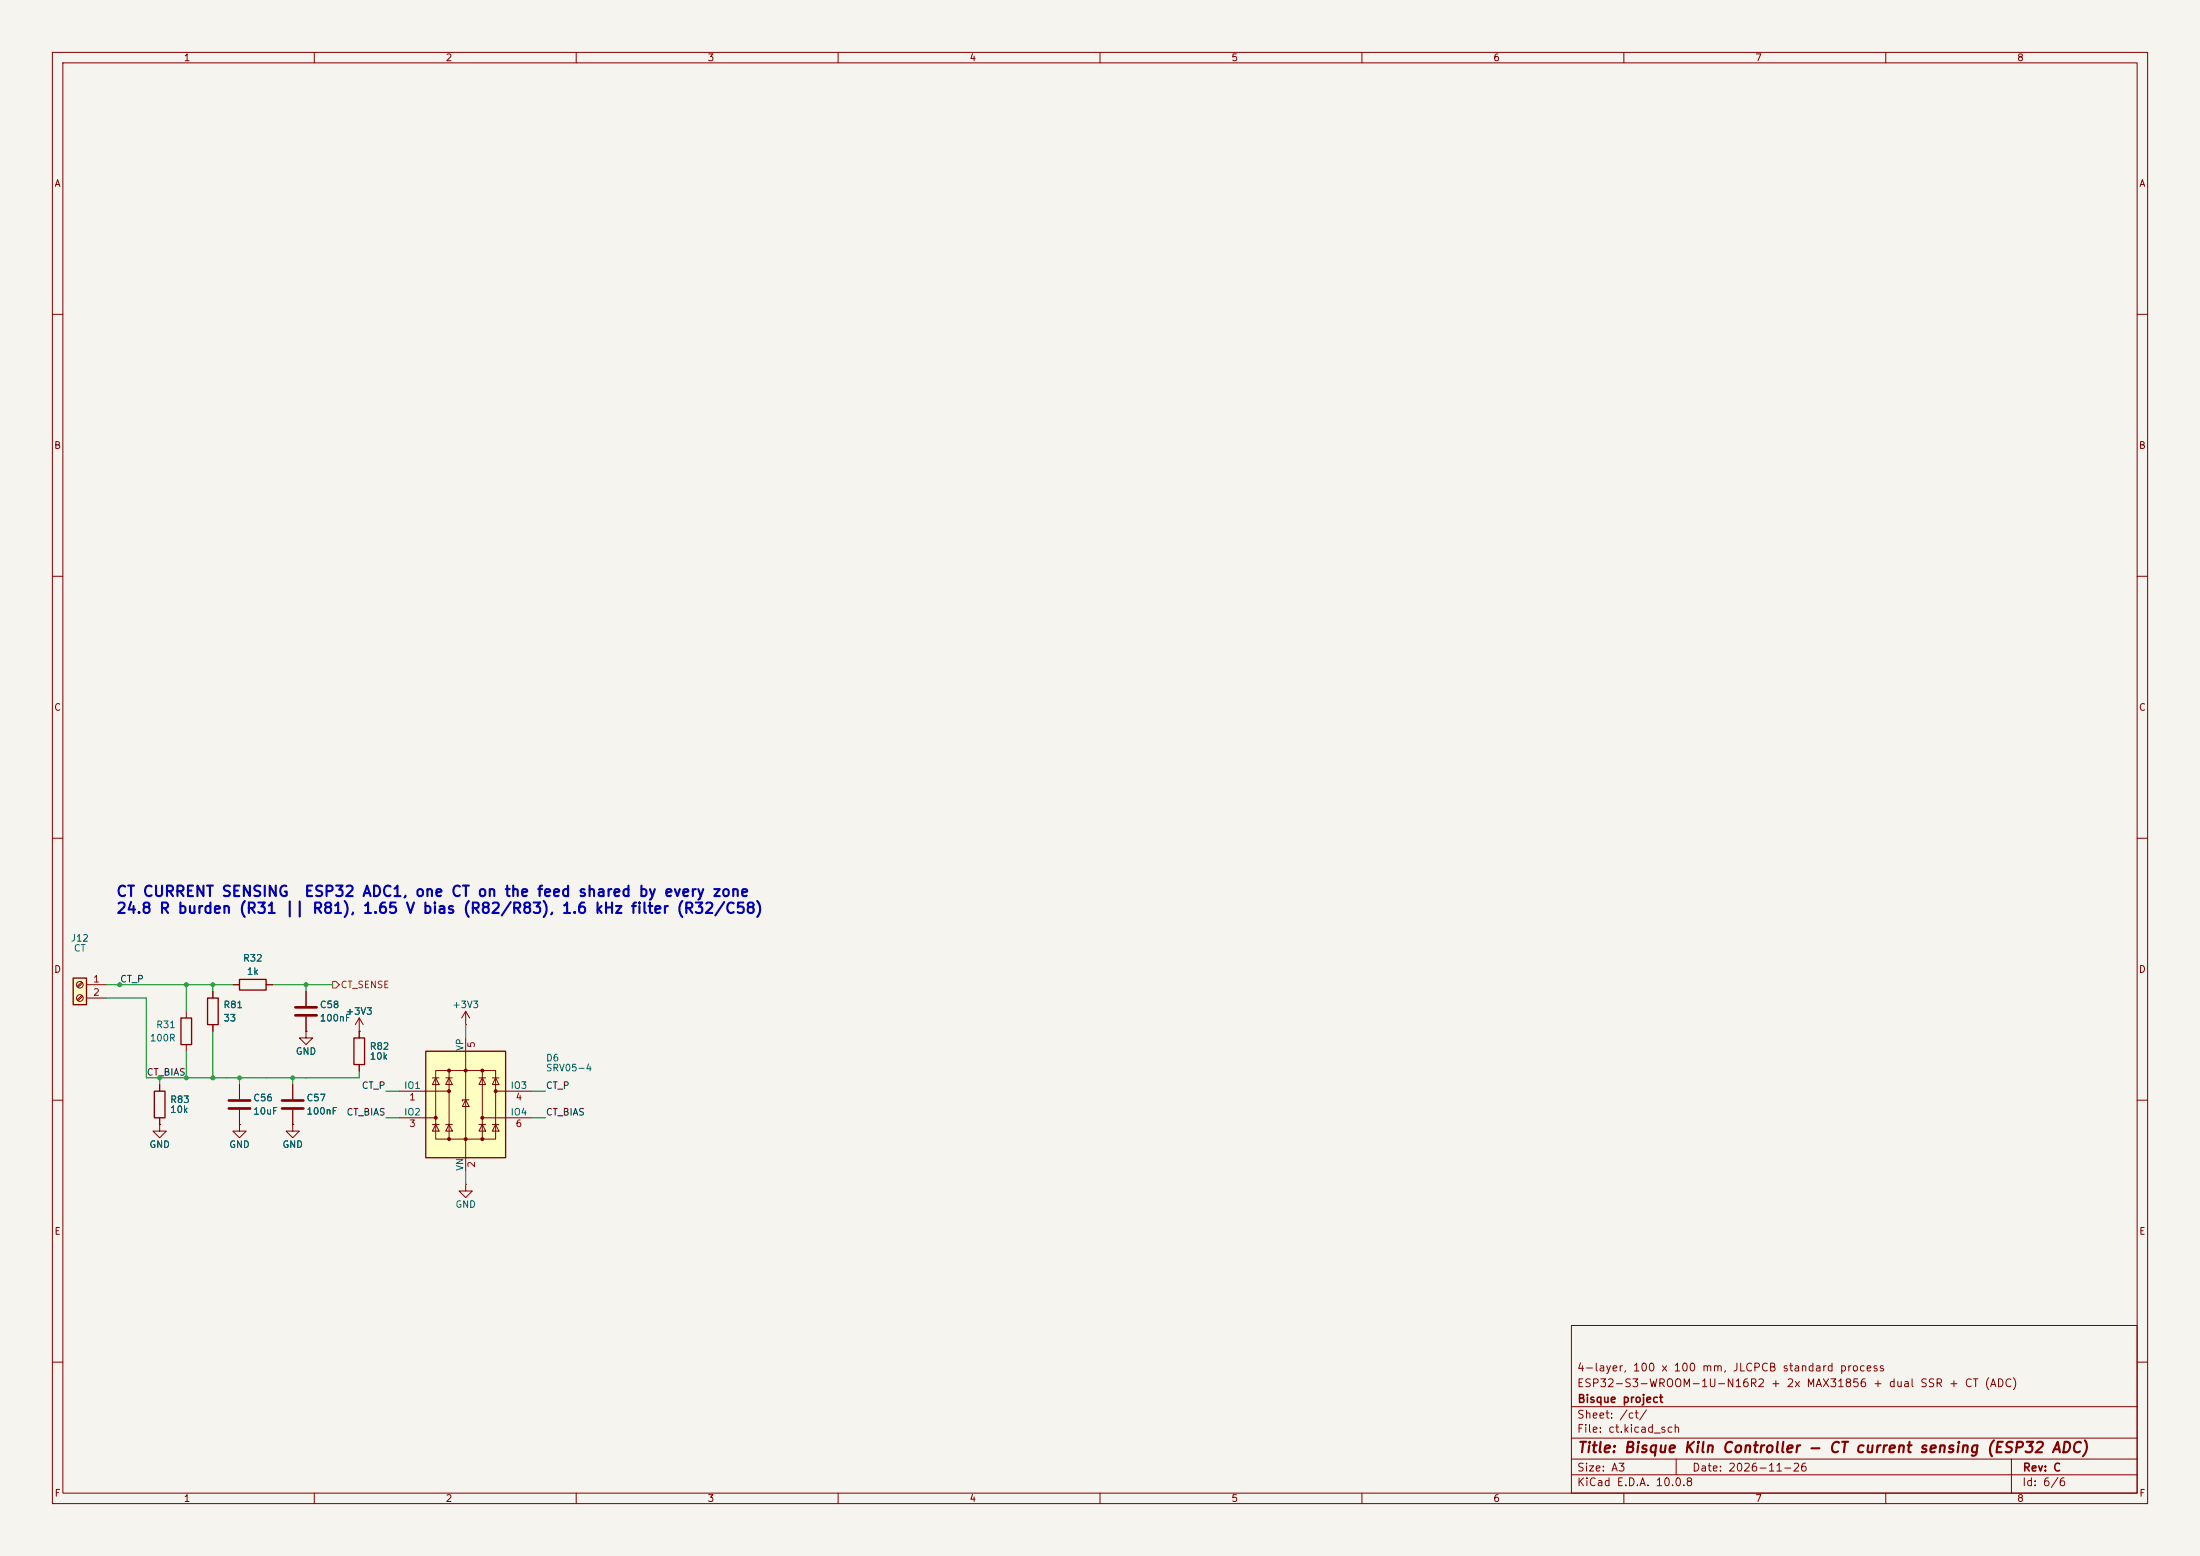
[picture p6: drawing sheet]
<svg xmlns="http://www.w3.org/2000/svg" width="420mm" height="297mm" viewBox="0 0 420 297" stroke-linecap="round" stroke-linejoin="round" font-family="sans-serif">
<path d="M0 0h420v297h-420z" fill="#f5f4ef" stroke="#f5f4ef" stroke-width=".19"/>
<g fill="none" stroke="#840000" stroke-width=".19">
<path d="M10 10h400v277h-400zM12 12h396v273h-396zM60 10v2M110 10v2M160 10v2M210 10v2M260 10v2M310 10v2M360 10v2M10 60h2M408 60h2M10 110h2"/>
<path d="M408 110h2M10 160h2M408 160h2M35.6 193v1.3M35.6 199.4v1.3M10 210h2M30.5 214.6v1.3h1.2l-1.2 1.3-1.3-1.3h1.3M30.5 214.6h.1M30.5 207v1.3M30.5 213.4v1.2M408 210h2M88.9 226.1v1.2h1.3l-1.3 1.3-1.3-1.3h1.3"/>
<path d="M88.9 226.1h.1M300 253h108v32h-108zM10 260h2M300 278.5h108M300 274.5h108M300 268.5h108M320 278.5v3M384 278.5v6.5M408 260h2M60 285v2M110 285v2M160 285v2"/>
<path d="M210 285v2M260 285v2M300 281.5h108M310 285v2M360 285v2"/>
</g>
<path d="M34.5 194.3h2.1v5.1h-2.1zM29.5 208.3h2v5.1h-2z" fill="none" stroke="#840000" stroke-width=".25"/>
<path d="M14 186.7h2.5v5.1h-2.5z" fill="#ffffc2"/>
<path d="M14 186.7h2.5v5.1h-2.5zM39.6 190.5h2.1v5.1h-2.1zM45.7 186.9h5.1v2.1h-5.1zM67.6 198.1h2v5.1h-2z" fill="none" stroke="#840000" stroke-width=".25"/>
<g fill="none" stroke="#840000" stroke-width=".19">
<path d="M15.6 187.5l-.9 .8M15.6 190l-.9 .8M15.8 187.6l-.9 .9M15.8 190.2l-.9 .8M16.5 188h3.8M16.5 190.5h3.8M40.6 189.2v1.3M40.6 195.6v1.3M44.4 188h1.3M50.8 188h1.3M58.4 196.9v1.2h1.3l-1.3 1.3-1.3-1.3h1.3M58.4 196.9h.1"/>
<path d="M58.4 189.2v2.8M58.4 194.1v2.8M68.6 196.9h.1M68.6 194.3v3.8M68.6 194.3l-.8 1.3M68.6 194.3l.7 1.3M45.7 214.6v1.3h1.3l-1.3 1.3-1.3-1.3h1.3M45.7 214.6h.1M45.7 207v2.8M45.7 211.8v2.8M55.9 214.6v1.3h1.2l-1.2 1.3-1.3-1.3h1.3M55.9 214.6h.1"/>
<path d="M55.9 207v2.8M55.9 211.8v2.8M68.6 203.2v1.3"/>
<circle cx="15.2" cy="190.5" r=".63"/>
<circle cx="15.2" cy="188" r=".63"/>
</g>
<path d="M56.4 192.3h4.1M56.4 193.8h4.1M43.7 210.1h4.1M43.7 211.6h4.1M53.8 210.1h4.1M53.8 211.6h4.1" fill="none" stroke="#840000" stroke-width=".51"/>
<path d="M81.3 200.7h15.2v20.3h-15.2z" fill="#ffffc2"/>
<g fill="none" stroke="#840000" stroke-width=".19">
<path d="M40.6 189.2v1.3M40.6 195.6v1.3M44.4 188h1.3M50.8 188h1.3M58.4 196.9h.1M58.4 189.2v2.8M58.4 194.1v2.8M68.6 196.9h.1M68.6 196.9v1.2M88.9 195.6h.1M88.9 193v2.6M88.9 198.1v25.4"/>
<path d="M88.9 193l-.8 1.3M88.9 193l.8 1.3M30.5 214.6h.1M30.5 207v1.3M30.5 213.4v1.2M45.7 214.6h.1M45.7 207v2.8M45.7 211.8v2.8M55.9 214.6h.1M55.9 207v2.8M55.9 211.8v2.8M68.6 203.2v1.3"/>
<path d="M76.2 208.3h9.5M76.2 213.4h7M82.5 205.7h1.3M82.5 214.6h1.3M83.2 204.3h11.4v13.1h-11.4zM83.2 205.7l.6 1.3h-1.3zM83.2 214.6l.6 1.3h-1.3zM85.1 205.7h1.3M85.1 214.6h1.3M85.7 205.7l.7 1.3h-1.3zM85.7 214.6l.7 1.3h-1.3zM85.7 204.3v13.1"/>
<path d="M88.9 209.9l.6 1.3h-1.2zM89.5 209.9h-1.2v.3M91.4 205.7h1.3M91.4 214.6h1.3M92.1 205.7l.6 1.3h-1.3zM92.1 214.6l.6 1.3h-1.3zM92.1 204.3v13.1M92.1 213.4h9.5M94 205.7h1.2M94 214.6h1.2M94.6 205.7l.6 1.3h-1.2zM94.6 214.6l.6 1.3h-1.2z"/>
<path d="M94.6 208.3h7"/>
</g>
<path d="M81.3 200.7h15.2v20.3h-15.2z" fill="none" stroke="#840000" stroke-width=".25"/>
<g fill="#840000" stroke="#840000" stroke-width=".19">
<circle cx="83.2" cy="213.4" r=".28"/>
<circle cx="85.7" cy="204.3" r=".28"/>
<circle cx="85.7" cy="208.3" r=".28"/>
<circle cx="85.7" cy="217.4" r=".28"/>
<circle cx="88.9" cy="204.3" r=".28"/>
<circle cx="88.9" cy="217.4" r=".28"/>
<circle cx="92.1" cy="204.3" r=".28"/>
<circle cx="92.1" cy="213.4" r=".28"/>
<circle cx="92.1" cy="217.4" r=".28"/>
<circle cx="94.6" cy="208.3" r=".28"/>
</g>
<path d="M63.5 187.3h.6l.7 .7-.7 .6h-.6z" fill="none" stroke="#725600" stroke-width=".19"/>
<g fill="none" stroke="#009600" stroke-width=".19">
<path d="M20.3 188h24.1M20.3 190.5h7.6v15.2h40.7v-1.2M35.6 188v5M40.6 188v1.2M40.6 196.9v8.8M52.1 188h11.4M58.4 188v1.2M88.9 195.6v2.5M30.5 205.7v1.3M35.6 200.7v5M45.7 205.7v1.3M55.9 205.7v1.3"/>
<path d="M73.7 208.3h2.5M73.7 213.4h2.5M101.6 208.3h2.5M101.6 213.4h2.5M88.9 223.5v2.6"/>
</g>
<g fill="#009600">
<circle cx="35.6" cy="205.7" r=".46"/>
<circle cx="30.5" cy="205.7" r=".46"/>
<circle cx="45.7" cy="205.7" r=".46"/>
<circle cx="35.6" cy="188" r=".46"/>
<circle cx="58.4" cy="188" r=".46"/>
<circle cx="40.6" cy="205.7" r=".46"/>
<circle cx="55.9" cy="205.7" r=".46"/>
<circle cx="22.9" cy="188" r=".46"/>
<circle cx="40.6" cy="188" r=".46"/>
</g>
<g font-size="2" fill="#0000c2">
<text x="22.1" y="171.6">CT CURRENT SENSING</text>
<text x="58" y="171.6">ESP32 ADC1, one CT on the feed shared by every zone</text>
<text x="22.1" y="174.9">24.8 R burden (R31 || R81), 1.65 V bias (R82/R83), 1.6 kHz filter (R32/C58)</text>
</g>
<text font-size="2" fill="#840000" x="301" y="277.8">Title: Bisque Kiln Controller - CT current sensing (ESP32 ADC)</text>
<g font-size="1.5" fill="#840000">
<text x="300.9" y="262.1">4-layer, 100 x 100 mm, JLCPCB standard process</text>
<text x="300.9" y="265.1">ESP32-S3-WROOM-1U-N16R2 + 2x MAX31856 + dual SSR + CT (ADC)</text>
<text x="301" y="268.1">Bisque project</text>
<text x="300.9" y="273.8">File: ct.kicad_sch</text>
<text x="300.9" y="271.1">Sheet: /ct/</text>
<text x="300.9" y="281.2">Size: A3</text>
<text x="322.9" y="281.2">Date: 2026-11-26</text>
<text x="386" y="281.2">Rev: C</text>
<text x="300.9" y="284">KiCad E.D.A. 10.0.8</text>
<text x="385.9" y="284">Id: 6/6</text>
</g>
<g font-size="1.3" fill="#840000">
<text x="35" y="12">1</text>
<text x="85" y="12">2</text>
<text x="135" y="12">3</text>
<text x="185" y="12">4</text>
<text x="235" y="12">5</text>
<text x="285" y="12">6</text>
<text x="335" y="12">7</text>
<text x="385" y="12">8</text>
<text x="10.3" y="36">A</text>
<text x="408.3" y="36">A</text>
<text x="10.2" y="86">B</text>
<text x="408.2" y="86">B</text>
<text x="10.2" y="136">C</text>
<text x="408.2" y="136">C</text>
<text x="10.2" y="186">D</text>
<text x="408.2" y="186">D</text>
<text x="10.3" y="236">E</text>
<text x="408.3" y="236">E</text>
<text x="10.3" y="286">F</text>
<text x="35" y="287">1</text>
<text x="85" y="287">2</text>
<text x="135" y="287">3</text>
<text x="185" y="287">4</text>
<text x="235" y="287">5</text>
<text x="285" y="287">6</text>
<text x="335" y="287">7</text>
<text x="385" y="287">8</text>
<text x="408.3" y="286">F</text>
</g>
<g font-size="1.3" fill="#006464">
<text x="13.4" y="180">J12</text>
<text x="14" y="181.9">CT</text>
<text x="46.3" y="183.8">R32</text>
<text x="47" y="186.4">1k</text>
<text x="29.7" y="196.5">R31</text>
<text x="42.5" y="192.7">R81</text>
<text x="42.5" y="195.3">33</text>
<text x="60.9" y="192.7">C58</text>
<text x="60.9" y="195.3">100nF</text>
<text x="65.9" y="194">+3V3</text>
<text x="86.2" y="192.7">+3V3</text>
<text x="28.5" y="199.1">100R</text>
<text x="56.4" y="201.6">GND</text>
<text x="70.5" y="200.7">R82</text>
<text x="70.5" y="202.6">10k</text>
<text x="88.8" y="200.7" transform="rotate(-90 88.8 200.7)">VP</text>
<text x="104.1" y="202.9">D6</text>
<text x="77" y="208.1">IO1</text>
<text x="97.4" y="208.1">IO3</text>
<text x="104.1" y="204.8">SRV05-4</text>
<text x="32.4" y="210.8">R83</text>
<text x="32.4" y="212.7">10k</text>
<text x="48.2" y="210.5">C56</text>
<text x="48.2" y="213.1">10uF</text>
<text x="58.4" y="210.5">C57</text>
<text x="58.4" y="213.1">100nF</text>
<text x="77" y="213.2">IO2</text>
<text x="97.4" y="213.2">IO4</text>
<text x="28.4" y="219.4">GND</text>
<text x="43.7" y="219.4">GND</text>
<text x="53.8" y="219.4">GND</text>
<text x="88.8" y="223.6" transform="rotate(-90 88.8 223.6)">VN</text>
<text x="86.8" y="230.8">GND</text>
</g>
<g font-size="1.3" fill="#a90000">
<text x="17.7" y="187.8">1</text>
<text x="17.7" y="190.4">2</text>
<text x="91" y="200.1" transform="rotate(-90 91 200.1)">5</text>
<text x="78" y="210.3">1</text>
<text x="78" y="215.4">3</text>
<text x="98.3" y="210.3">4</text>
<text x="98.3" y="215.4">6</text>
<text x="91" y="223" transform="rotate(-90 91 223)">2</text>
</g>
<g font-size="1.3" fill="#0f0f0f">
<text x="22.8" y="187.8">CT_P</text>
<text x="27.9" y="205.6">CT_BIAS</text>
<text x="69" y="208.2">CT_P</text>
<text x="104.1" y="208.2">CT_P</text>
<text x="66.1" y="213.2">CT_BIAS</text>
<text x="104.1" y="213.2">CT_BIAS</text>
</g>
<text font-size="1.3" fill="#725600" x="64.9" y="188.9">CT_SENSE</text>
</svg>
